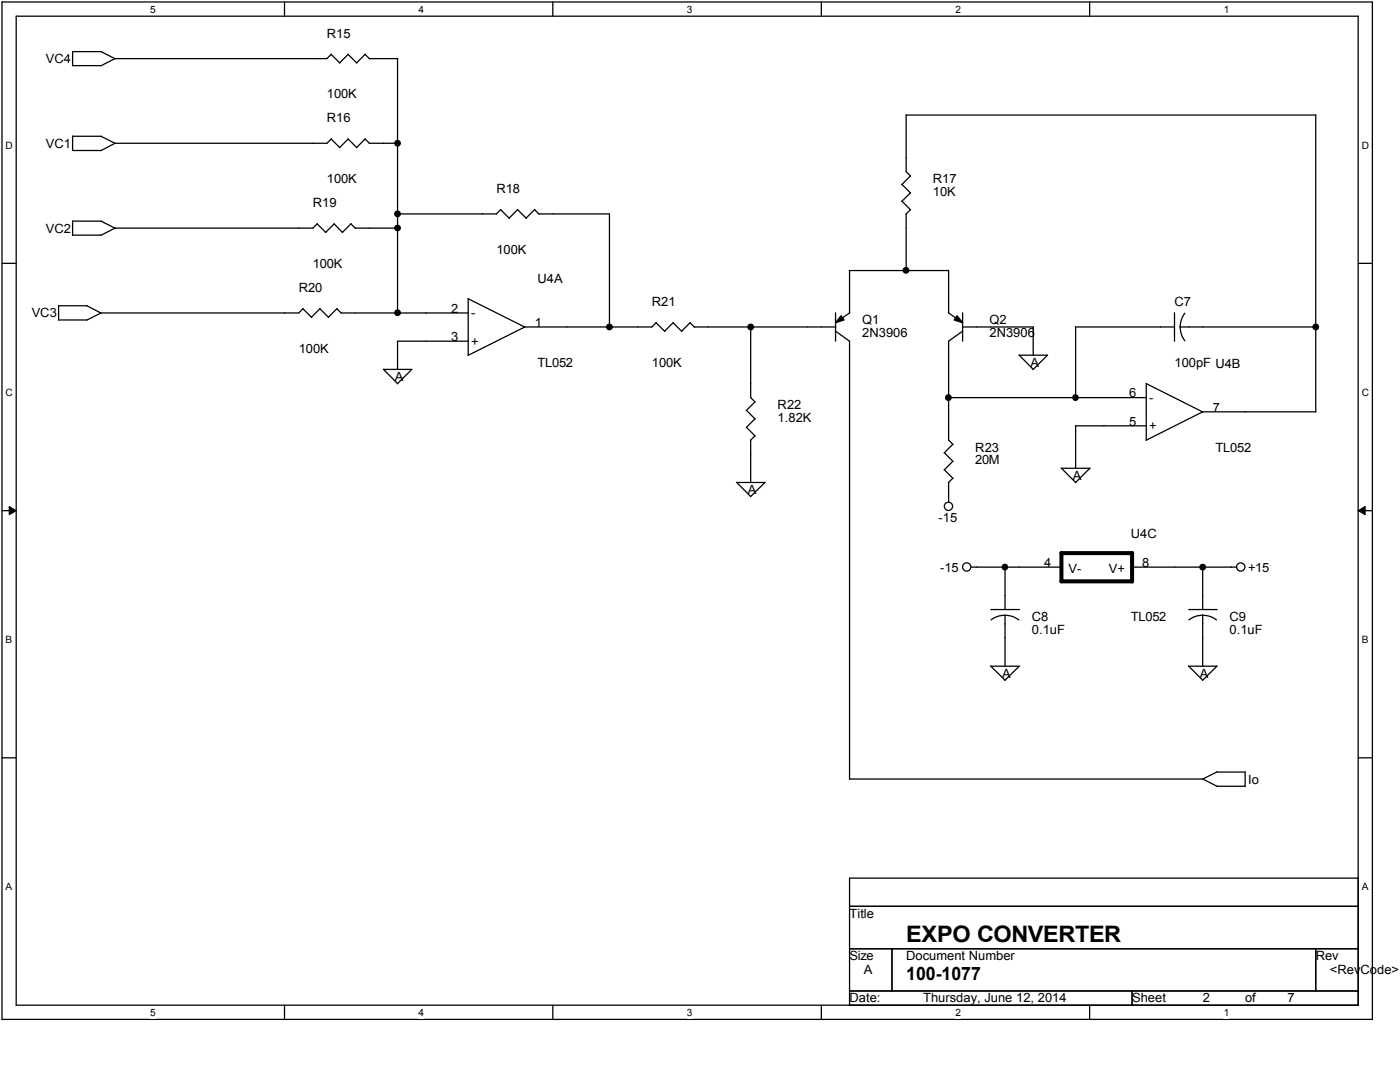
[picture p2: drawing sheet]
<svg xmlns="http://www.w3.org/2000/svg" width="279mm" height="216mm" viewBox="0 0 279 216" stroke-linecap="round" stroke-linejoin="round" font-family="sans-serif">
<path d="M.4 .4h273.5v203h-273.5zM3.2 3.2h267.9v197.4h-267.9z" fill="none" stroke="#000" stroke-width=".25"/>
<g fill="#fff">
<path d="M30 .7h1.1v2.3h-1.1z"/>
<path d="M30 200.9h1.1v2.3h-1.1z"/>
</g>
<path d="M56.8 .4v2.8M56.8 200.6v2.8" fill="none" stroke="#000" stroke-width=".25"/>
<g fill="#fff">
<path d="M83.5 .7h1.1v2.3h-1.1z"/>
<path d="M83.5 200.9h1.1v2.3h-1.1z"/>
</g>
<path d="M110.3 .4v2.8M110.3 200.6v2.8" fill="none" stroke="#000" stroke-width=".25"/>
<g fill="#fff">
<path d="M137.1 .7h1.1v2.3h-1.1z"/>
<path d="M137.1 200.9h1.1v2.3h-1.1z"/>
</g>
<path d="M163.9 .4v2.8M163.9 200.6v2.8" fill="none" stroke="#000" stroke-width=".25"/>
<g fill="#fff">
<path d="M190.7 .7h1.1v2.3h-1.1z"/>
<path d="M190.7 200.9h1.1v2.3h-1.1z"/>
</g>
<path d="M217.5 .4v2.8M217.5 200.6v2.8" fill="none" stroke="#000" stroke-width=".25"/>
<g fill="#fff">
<path d="M244.2 .7h1.1v2.3h-1.1z"/>
<path d="M244.2 200.9h1.1v2.3h-1.1z"/>
<path d="M1.1 27.9h1.5v2.2h-1.5z"/>
<path d="M271.8 27.9h1.4v2.2h-1.4z"/>
<path d="M1.1 77.2h1.5v2.2h-1.5z"/>
<path d="M271.8 77.2h1.4v2.2h-1.4z"/>
</g>
<path d="M.4 52.5h2.8M271.1 52.5h2.8" fill="none" stroke="#000" stroke-width=".25"/>
<g fill="#fff">
<path d="M1.1 126.5h1.3v2.3h-1.3z"/>
<path d="M271.8 126.5h1.3v2.3h-1.3z"/>
</g>
<path d="M.4 101.9h2.8M271.1 101.9h2.8" fill="none" stroke="#000" stroke-width=".25"/>
<path d="M1.8 101.1l1.4 .8-1.4 .8zM271.1 101.9l1.3-.8v1.6z" fill="#000"/>
<path d="M1.8 101.1l1.4 .8-1.4 .8zM271.1 101.9l1.3-.8v1.6z" fill="none" stroke="#000" stroke-width=".2"/>
<g fill="#fff">
<path d="M1.1 175.9h1.3v2.2h-1.3z"/>
<path d="M271.8 175.9h1.3v2.2h-1.3z"/>
</g>
<g fill="none" stroke="#000" stroke-width=".25">
<path d="M20.2 10.3l2.8 1.4M20.2 10.3h-5.7v2.8h5.7M66.1 10.9l1.7 1.7M66.1 10.8l-.9 .9h-42.2l-2.9 1.4M67.8 12.5l1.7-1.7 1.7 1.8M72.9 10.9l.9 .8M72.9 10.8l-1.7 1.7M73.7 11.7h5.7M79.3 11.7v50.8M14.5 27.2h5.7M14.5 27.1l-.1 2.9h5.8M20.2 27.2l2.8 1.4"/>
<path d="M66.1 27.7l1.7 1.8M66.1 27.7l-.9 .9h-42.2l-2.9 1.5M69.5 27.7l1.7 1.8M69.5 27.7l-1.7 1.7M72.9 27.7l.9 .9M72.9 27.7l-1.7 1.7M73.7 28.6h5.7M180 36.8l1.7 1.7M180.8 22.9v11.4l.9 .8M180.8 23h81.8M181.7 35.1l-1.7 1.7M181.7 38.5l-1.7 1.7"/>
<path d="M262.6 23v59.2M14.5 44.1v2.8h5.7M14.5 44.1h5.7M20.2 44.1l2.8 1.5M63.3 44.7l1.7 1.7M63.3 44.6l-.8 .9h-39.5l-2.9 1.5M65 46.4l1.7-1.8 1.7 1.8M70.9 45.5h8.5M70.9 45.6l-.8-1-1.8 1.8M93.4 59.6v11.3M93.4 59.6l11.4 5.7M99.9 41.8l1.7 1.8"/>
<path d="M100 41.8l-.9 .9h-19.8M103.3 41.8l1.7 1.8M103.3 41.8l-1.7 1.7M106.7 41.8l.9 .9M106.7 41.8l-1.7 1.7M107.5 42.7h14.2M121.6 42.7v22.6M169.5 54h19.8M169.5 54v8.5M180 40.1l1.7 1.8M180.8 42.7v11.3M181.7 41.8l-.9 .9"/>
<path d="M189.3 53.9v8.6M11.7 61h5.7M11.7 61v2.8h5.6M17.3 61l2.9 1.5M60.5 61.6l1.7 1.7M60.5 61.6l-.9 .9h-39.4l-2.9 1.4M63.8 61.6l1.8 1.7M63.9 61.6l-1.7 1.7M67.2 61.6l.9 .9M67.3 61.6l-1.8 1.7M68.1 62.5h25.3M76.5 73.7l2.8 2.8"/>
<path d="M76.5 73.7h5.7M82.2 73.7l-2.9 2.9M93.4 68.1h-14.1v5.7M130.9 64.4l1.8 1.7M131 64.4l-.9 .8h-25.4l-11.3 5.7M134.3 64.4l1.8 1.7M134.4 64.4l-1.8 1.7M137.7 64.4l.9 .9M137.8 64.4l-1.8 1.7M138.6 65.2h28.2M149.8 65.2v14.1l.9 .9M166.7 66l2.8 2.1v87.4"/>
<path d="M166.8 62.4v5.7M167.9 63l.5 .8-1.6 .6zM169.6 62.4l-2.8 2M189.3 62.4l2.8 2M189.3 79.3h39.5M191 63l1.1 1.4-1.7-.6zM192.1 65.2h14.1M192.1 62.4v5.7M192.1 66l-2.8 2.1v19.7l.9 .9M203.4 70.8l2.8 2.9M203.4 70.9h5.7M206.2 65.2v5.7"/>
<path d="M209 70.9l-2.8 2.9M214.6 65.2h19.8M214.7 65.2v14.2M228.8 76.5v11.3M228.8 76.5l11.3 5.7M234.4 62.4v5.7M235.5 65.2l.3 1.5 .7 1.3M235.5 65.2h27.1M236.5 62.5l-.7 1.3-.3 1.4M147 96.2l2.8 2.9M147 96.3h5.7M149 81.9l1.7 1.7"/>
<path d="M149 85.3l1.7 1.7M149.8 87.8v8.5M150.7 80.2l-1.8 1.7M150.7 83.6l-1.8 1.7M150.7 87l-.9 .8M152.7 96.3l-2.9 2.8M188.5 90.3l1.7 1.8M188.5 93.7l1.7 1.8M190.2 95.4l-.9 .9v3.9M190.2 88.7l-1.8 1.7M190.2 92l-1.8 1.8M211.8 93.4l2.9 2.9"/>
<path d="M211.8 93.4h5.7M214.7 85h14.1M214.7 84.9v8.5M217.5 93.4l-2.9 2.9M262.6 82.2h-22.6l-11.3 5.6M193.8 113.2h18M200.6 113.1v8.5M225.9 113.2h20.9M240 113.1v8.5M197.7 132.9l2.9 2.8M197.7 132.9h5.8M197.7 121.6h5.8"/>
<path d="M200.6 122.8l1.4 .2 1.3 .7M200.6 122.8l-1.5 .2-1.3 .7M200.6 122.8v10.1M203.4 132.9l-2.9 2.9M237.2 132.9l2.8 2.8M237.2 132.9h5.7l-2.9 2.9M237.2 121.6h5.7M240 122.8l1.5 .2 1.3 .7M240 122.8l-1.4 .2-1.3 .7M240 122.8v10.1M.4 151.2h2.8M169.5 155.4h70.6"/>
<path d="M240 155.4l2.9 1.5M242.9 154.1h5.6M242.9 154l-2.9 1.4M248.5 154.1v2.8h-5.7M271.1 151.2h2.8M169.5 175.2h101.6v25.4h-101.6zM169.5 180.8h101.6M169.5 189.3h101.6M169.5 197.7h101.6M178 189.3v8.4M225.9 197.7v2.9M262.6 189.3v8.4"/>
<circle cx="79.3" cy="28.6" r=".56"/>
<circle cx="79.3" cy="42.7" r=".56"/>
<circle cx="79.3" cy="45.5" r=".55"/>
<circle cx="180.8" cy="53.9" r=".56"/>
<circle cx="79.3" cy="62.4" r=".56"/>
<circle cx="121.6" cy="65.2" r=".56"/>
<circle cx="149.8" cy="65.2" r=".56"/>
<circle cx="189.3" cy="79.3" r=".56"/>
<circle cx="214.6" cy="79.3" r=".55"/>
<circle cx="262.6" cy="65.2" r=".56"/>
<circle cx="189.3" cy="101" r=".83"/>
<circle cx="192.9" cy="113.1" r=".83"/>
<circle cx="200.5" cy="113.2" r=".55"/>
<circle cx="240" cy="113.2" r=".56"/>
<circle cx="247.6" cy="113.1" r=".83"/>
</g>
<g fill="#000">
<path d="M167.9 63l.5 .8-1.6 .6zM191 63l1.1 1.4-1.7-.6z"/>
<circle cx="79.3" cy="28.6" r=".56"/>
<circle cx="79.3" cy="42.7" r=".56"/>
<circle cx="79.3" cy="45.5" r=".55"/>
<circle cx="180.8" cy="53.9" r=".56"/>
<circle cx="79.3" cy="62.4" r=".56"/>
<circle cx="121.6" cy="65.2" r=".56"/>
<circle cx="149.8" cy="65.2" r=".56"/>
<circle cx="189.3" cy="79.3" r=".56"/>
<circle cx="214.6" cy="79.3" r=".55"/>
<circle cx="262.6" cy="65.2" r=".56"/>
<circle cx="200.5" cy="113.2" r=".55"/>
<circle cx="240" cy="113.2" r=".56"/>
</g>
<path d="M211.8 116h14.1M211.8 110.4h14.2M211.8 110.3v5.7M225.9 110.4v5.6" fill="none" stroke="#000" stroke-width=".8"/>
<text font-size="4.5" x="180.8" y="187.9">EXPO CONVERTER</text>
<text font-size="3.7" x="180.8" y="195.5">100-1077</text>
<g font-size="2.5">
<text x="65.2" y="7.5">R15</text>
<text x="9.2" y="12.6">VC4</text>
<text x="65.2" y="19.6">100K</text>
<text x="9.2" y="29.5">VC1</text>
<text x="65.2" y="24.4">R16</text>
<text x="62.5" y="41.3">R19</text>
<text x="65.2" y="36.5">100K</text>
<text x="99.1" y="38.5">R18</text>
<text x="186.2" y="36.5">R17</text>
<text x="186.2" y="39.1">10K</text>
<text x="9.2" y="46.4">VC2</text>
<text x="62.5" y="53.4">100K</text>
<text x="99.1" y="50.6">100K</text>
<text x="59.6" y="58.2">R20</text>
<text x="107.3" y="56.5">U4A</text>
<text x="6.3" y="63.3">VC3</text>
<text x="90" y="62.4">2</text>
<text x="94" y="63.3">-</text>
<text x="106.7" y="65.2">1</text>
<text x="130.1" y="61.1">R21</text>
<text x="172.1" y="64.7">Q1</text>
<text x="197.5" y="64.7">Q2</text>
<text x="234.4" y="61.1">C7</text>
<text x="59.6" y="70.4">100K</text>
<text x="90" y="68">3</text>
<text x="94" y="69">+</text>
<text x="172.1" y="67.3">2N3906</text>
<text x="197.5" y="67.3">2N3906</text>
<text x="78.8" y="76">A</text>
<text x="107.3" y="73.2">TL052</text>
<text x="130.1" y="73.2">100K</text>
<text x="205.7" y="73.2">A</text>
<text x="234.4" y="73.2">100pF U4B</text>
<text x="155.2" y="81.6">R22</text>
<text x="225.3" y="79.3">6</text>
<text x="229.3" y="80.2">-</text>
<text x="242" y="82.1">7</text>
<text x="155.2" y="84.2">1.82K</text>
<text x="225.3" y="84.9">5</text>
<text x="229.3" y="85.9">+</text>
<text x="194.6" y="90.1">R23</text>
<text x="194.6" y="92.6">20M</text>
<text x="214.1" y="95.7">A</text>
<text x="242.6" y="90.1">TL052</text>
<text x="149.3" y="98.6">A</text>
<text x="187.3" y="104.2">-15</text>
<text x="225.7" y="107.3">U4C</text>
<text x="208.4" y="113.1">4</text>
<text x="227.9" y="113.1">8</text>
<text x="187.6" y="114.1">-15</text>
<text x="213.2" y="114.3">V-</text>
<text x="221.3" y="114.3">V+</text>
<text x="249.1" y="114.1">+15</text>
<text x="205.9" y="123.9">C8</text>
<text x="225.7" y="123.9">TL052</text>
<text x="245.4" y="123.9">C9</text>
<text x="205.9" y="126.5">0.1uF</text>
<text x="245.4" y="126.5">0.1uF</text>
<text x="200" y="135.2">A</text>
<text x="239.5" y="135.2">A</text>
<text x="249.1" y="156.3">Io</text>
<text x="169.5" y="183.1">Title</text>
<text x="169.5" y="191.6">Size</text>
<text x="180.8" y="191.6">Document Number</text>
<text x="262.6" y="191.6">Rev</text>
<text x="172.4" y="194.4">A</text>
<text x="265.4" y="194.4">&lt;RevCode&gt;</text>
<text x="169.5" y="200">Date:</text>
<text x="184.2" y="200">Thursday, June 12, 2014</text>
<text x="225.9" y="200">Sheet</text>
<text x="240" y="200">2</text>
<text x="248.5" y="200">of</text>
<text x="257" y="200">7</text>
</g>
<g font-size="2">
<text x="30" y="2.6">5</text>
<text x="83.5" y="2.6">4</text>
<text x="137.1" y="2.6">3</text>
<text x="190.7" y="2.6">2</text>
<text x="244.2" y="2.6">1</text>
<text x="1.1" y="29.7">D</text>
<text x="271.8" y="29.7">D</text>
<text x="1.1" y="79">C</text>
<text x="271.8" y="79">C</text>
<text x="1.1" y="128.4">B</text>
<text x="271.8" y="128.4">B</text>
<text x="1.1" y="177.7">A</text>
<text x="271.8" y="177.7">A</text>
<text x="30" y="202.7">5</text>
<text x="83.5" y="202.7">4</text>
<text x="137.1" y="202.7">3</text>
<text x="190.7" y="202.7">2</text>
<text x="244.2" y="202.7">1</text>
</g>
</svg>
